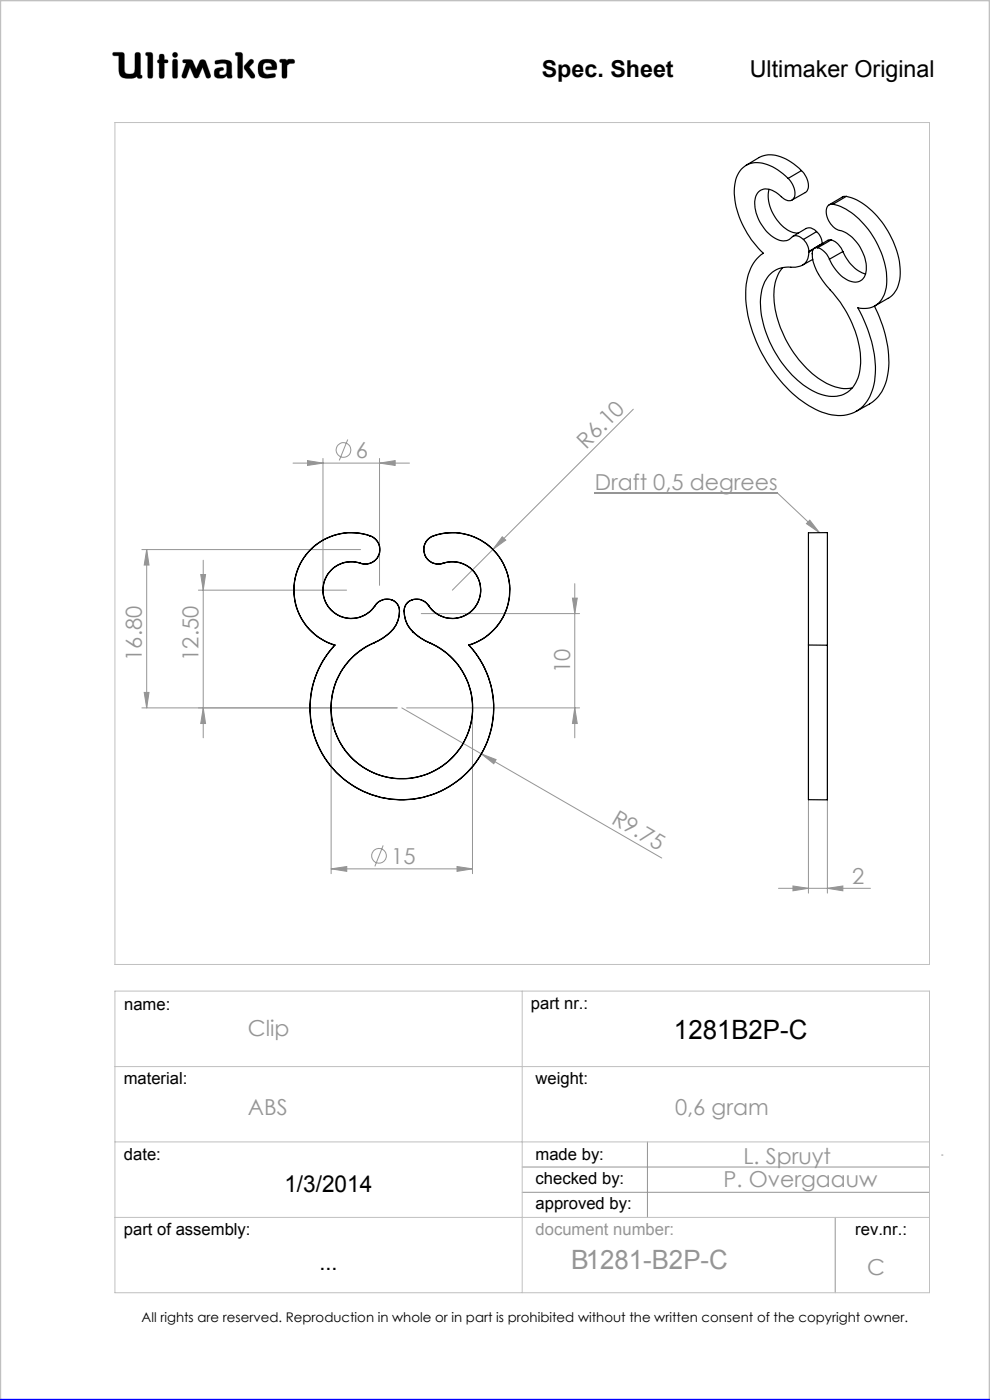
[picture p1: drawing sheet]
<svg xmlns="http://www.w3.org/2000/svg" width="210mm" height="297mm" viewBox="0 0 210 297" stroke-linecap="round" stroke-linejoin="round" font-family="sans-serif">
<g fill="none" stroke="#c0c0c0" stroke-width=".21">
<path d="M24 11.1h1.9l.4 .3 .2 3.9a1.51 1.51 0 0 0 2 0l.2-4a.77 .77 0 0 1 1 0l.1 4.6 .3 .1a.39 .39 0 0 1-.3 .6l-.6-.1-.1-.3a3.6 3.6 0 0 1-3.3 .1l-.5-.9-.1-3.6h-1a.39 .39 0 0 1-.3-.2 .39 .39 0 0 1 .1-.5zM31 11.1l1.2 .1 .2 .4-.1 4.8a.6 .6 0 0 1-.6 .2 .6 .6 0 0 1-.4-.5v-4.3l-.4-.1zM33.8 12.7v-1.1a.6 .6 0 0 1 .7-.1 .6 .6 0 0 1 .4 .5v.7h.6a.37 .37 0 0 1 0 .6l-.6 .1-.1 3.1a.6 .6 0 0 1-.6 .1 .6 .6 0 0 1-.4-.5v-2.7M33.8 12.7h.1M33.8 13.4h.1M33.8 15.7h.1M33.8 12.7h-.3l-.1 .3v.2l.4 .2M36.7 11.3l.4-.2 .4 .2 .2 .3-.2 .4-.4 .2-.4-.2-.1-.4zM36.8 12.6h.3l.5 .2v3.6a.6 .6 0 0 1-.6 .2 .6 .6 0 0 1-.4-.5v-3zM38.9 12.7l1.4-.1 .4 .2 .9 1.9 .7-1.6a.73 .73 0 0 1 .7-.5 .73 .73 0 0 1 .7 .5l1 2.8-.1 .5a.53 .53 0 0 1-.5 .2 .53 .53 0 0 1-.4-.3l-.7-2-1 2.1-.4 .2-.4-.2-.9-2.1-.7 2a.54 .54 0 0 1-.5 .3 .54 .54 0 0 1-.5-.2v-.5l.9-2.5-.7-.2zM42.1 16.3h.1M45.6 12.9a3.7 3.7 0 0 1 3.4 .3l.1 .5 .1 2.7a.64 .64 0 0 1-1-.2l-.1-.1a1.93 1.93 0 0 1-2.5 .2 1.32 1.32 0 0 1 .4-1.8l1-.2 .3 .1 .1 .2v.3a.73 .73 0 0 0-.9 .8 .98 .98 0 0 0 1.4 0l.2-.6-.1-1.5a2.59 2.59 0 0 0-2 0l-.4-.2z"/>
<path d="M50 11.1l1.3 .1 .2 .4-.1 4.8a.57 .57 0 0 1-.6 .2 .57 .57 0 0 1-.4-.5v-4.3l-.4-.1zM52.9 12.8l.4-.2 .4 .1 .1 .4-1 1.1 1.2 1.6 .1 .5-.2 .3h-.4a5.9 5.9 0 0 1-1.7-2.2l.1-.6zM55 13.3a2.62 2.62 0 0 1 3.5-.1l.2 1.1-.1 .5h-2l-.2-.1v-.5l1.3-.1-.2-.5a1.24 1.24 0 0 0-1.6 .1l-.1 1.1 .2 .6 .8 .4 1.5-.2 .1 .1v.6a3.8 3.8 0 0 1-3.3-.1 3.2 3.2 0 0 1-.1-2.9zM56.6 14.8h.1M59.4 12.6h1.2l.3 .3a1.21 1.21 0 0 1 1.5-.2v.7l-.9 .1-.6 .4-.1 2.5a.6 .6 0 0 1-.6 .2 .6 .6 0 0 1-.4-.5v-2.8l-.5-.2zM24.4 26h172.8v178.6h-172.8zM24.4 210.3h172.8v63.9h-172.8zM110.8 210.3v63.9M24.4 226.3h172.8M24.4 242.2h172.8M24.4 258.3h172.8"/>
</g>
<g fill="none" stroke="#959595" stroke-width=".21">
<path d="M62.2 98.2h24.7M65.2 97.7l3.3 .5-3.3 .5zM68.5 97.3v26.9M73.8 93.2l-1.8 4.5M80.5 98.2l3.3-.5v1zM80.5 97.3v26.9M134.3 86.8l-38.3 38.4M30.1 116.6h46.4M31.1 116.6l.5 3.3h-1zM31.1 116.6v33.6M43.1 118.8v37.7M106.5 113.9l.8 .7-2.7 2z"/>
<path d="M126.1 104.6h38.8l8.9 8.4M171.8 110.3l2 2.7-2.7-1.9zM42.1 125.2h31.4M42.6 121.9h1l-.5 3.3zM89.4 130.2h33.5M121.4 126.9h1l-.5 3.3zM121.9 123.8v32.7M171.5 137.9v51.6M175.5 137.9v51.6M30.1 150.2h54.1M30.6 146.9h1l-.5 3.3zM43.1 150.2l.5 3.3h-1z"/>
<path d="M70.2 151.2v34.1M85.2 150.2l55.2 31.8M86.3 150.2h36.6M100.2 151.2v34.1M102.1 159.9l3.1 1.2-.5 .9zM121.9 150.2l.5 3.3h-1zM81.3 179.3l-1.8 4.5M70.2 184.3l3.4-.5v1.1zM70.2 184.3h30M96.9 183.8l3.3 .5-3.3 .6zM165.1 188.5h19.5M168.2 188l3.3 .5-3.3 .5z"/>
<path d="M175.5 188.5l3.3-.5v1zM110.8 247.6h86.4M110.8 252.9h86.4M137.3 242.2v16.1M177.2 258.3v15.9M199.7 245h.3"/>
<circle cx="72.9" cy="95.5" r="1.56"/>
<circle cx="80.4" cy="181.6" r="1.55"/>
</g>
<path d="M0 297v-297h210v297" fill="none" stroke="#c0c0c0" stroke-width=".5"/>
<path d="M0 297h210" fill="none" stroke="#00f" stroke-width=".5"/>
<path d="M45.7 12.9l-.1 .5 .2 .2 1.2-.2 .9 .1 .2 .3-.1 1.4a.84 .84 0 0 1-.6 .7 .84 .84 0 0 1-.9-.3l.1-.4 .4-.2a.36 .36 0 0 0 .4-.4 .36 .36 0 0 0-.4-.3 1.23 1.23 0 0 0-1.6 1 1.07 1.07 0 0 0 .3 1.1 1.07 1.07 0 0 0 1.1 .2h.6l.3-.2a.28 .28 0 0 1 .4-.3 .28 .28 0 0 1 .2 .4 .57 .57 0 0 0 .6 .2 .57 .57 0 0 0 .3-.6l-.1-2.4a1.23 1.23 0 0 0-1.5-1zM50 11.1v.6l.4 .1v4.6l.3 .2h.5l.3-.3v-4.8l-.4-.4zM53 12.7l-1.2 1.3v.5l1.4 2 .6 .1 .2-.2v-.6l-1.2-1.6 1-.9v-.4l-.4-.3zM55.2 12.9a2.9 2.9 0 0 0 .1 3.4l.5 .2 1 .1 1.4-.2 .3-.2-.1-.5-.2-.1-1.4 .2-.6-.2-.3-.4-.1-.5a.99 .99 0 0 1 .7-1.3 .99 .99 0 0 1 1.2 .7l-1.2 .1-.2 .4 .3 .2h1.5a.51 .51 0 0 0 .6-.1 .51 .51 0 0 0 0-.6 1.62 1.62 0 0 0-2-1.5l-1.1 .1zM59.4 12.6l-.1 .6 .5 .1v3l.2 .3h.6l.3-.4v-2.3l.6-.4 .9-.1 .1-.5-.3-.3h-1l-.3 .3-.4-.3zM36.7 12.7l-.1 .3v3.4l.2 .2h.7l.2-.3v-3.4l-.2-.3zM36.6 11.6a.56 .56 0 0 0 1.1 0 .56 .56 0 0 0-1.1 0zM33.8 11.6v1.1l-.4 .2v.4l.4 .1v2.9l.2 .3h.5l.4-.4v-2.8l.7-.1 .1-.4-.3-.2h-.5v-.8l-.2-.4h-.6zM31 11.1l-.1 .6 .4 .1v4.5l.3 .3h.5l.3-.5v-4.7l-.4-.3zM38.8 12.7v.5l.7 .2-.9 2.5 .1 .6 .5 .1 .3-.2 .8-2.1 .9 2.1 .3 .2h.3l.3-.2 .9-2.1 .7 2.1 .6 .2 .4-.2v-.5l-1-2.8-.3-.4h-.7l-.3 .2-.8 1.8-.9-1.9-.4-.2zM24 11.2v.6h1.2v2.7a1.76 1.76 0 0 0 2.2 2.1h.9l.8-.4 .3 .4h.6l.2-.2-.1-.4-.3-.1v-4.4l-.4-.4h-.5l-.3 .4v3.4a.81 .81 0 0 1-1.1 .8h-.1a.86 .86 0 0 1-1-1.1l-.1-3.3-.4-.2z" fill-rule="evenodd" fill="#000"/>
<g fill="#959595">
<path d="M171.8 110.3l2 2.7-2.7-1.9z"/>
<path d="M106.5 113.9l.8 .7-2.7 2z"/>
<path d="M102.1 159.9l3.1 1.2-.5 .9z"/>
<path d="M175.5 188.5l3.3-.5v1zM168.2 188l3.3 .5-3.3 .5z"/>
<path d="M70.2 184.3l3.4-.5v1.1zM96.9 183.8l3.3 .5-3.3 .6zM65.2 97.7l3.3 .5-3.3 .5zM80.5 98.2l3.3-.5v1z"/>
<path d="M30.6 146.9h1l-.5 3.3zM31.1 116.6l.5 3.3h-1z"/>
<path d="M42.6 121.9h1l-.5 3.3zM43.1 150.2l.5 3.3h-1zM121.4 126.9h1l-.5 3.3zM121.9 150.2l.5 3.3h-1z"/>
</g>
<g fill="none" stroke="#000" stroke-width=".25">
<path d="M158.2 35.1l2.8-1.7a6.5 6.5 0 0 1 6.8 1l2.2 1.8M167.2 37.8a9.3 9.3 0 0 0-7.5-3.2 5.1 5.1 0 0 0-3.9 5.2 18.7 18.7 0 0 0 6.1 13.9 9.5 9.5 0 0 0-3.7 8.1 30 30 0 0 0 7.3 18.9 20.3 20.3 0 0 0 10.9 7.3 7.3 7.3 0 0 0 8.8-5.7 22.1 22.1 0 0 0-1.9-14.4l-1.3-2.6a4.6 4.6 0 0 0 5.9-3.7 16.7 16.7 0 0 0-3.7-12.9 13.5 13.5 0 0 0-7.5-5.4M167.2 37.8a4 4 0 0 1 1.2 4.2 1.47 1.47 0 0 1-2.4 0 4.5 4.5 0 0 0-4.3-1.8 2.91 2.91 0 0 0-1.6 3.4 9.1 9.1 0 0 0 5.4 7.4 2.71 2.71 0 0 0 2.8-.9 2.1 2.1 0 0 1 2.1 .7M170 36.2a4 4 0 0 1 1.2 4.2l-.4 .4-2.8 1.6M170 36.2l-2.8 1.6M163.1 40.2a8.6 8.6 0 0 0 5.1 9.1l1.2 .1M166 56.8a9.7 9.7 0 0 0-1.7 8 23.5 23.5 0 0 0 11.1 16.5 7.9 7.9 0 0 0 5.4 1M170.4 50.8l.8 1.1 .4 1.4M171.6 53.3v.1M172.4 55l-2.1 1.2M172.5 52.9l-.9 .5M173.2 49.1l-2.8 1.7"/>
<path d="M173.2 49.1l.9 1.3 .3 1.3M173.2 49.1a1.9 1.9 0 0 0-2.2-.6l-2.8 1.6M173.4 52.6a1.01 1.01 0 0 0-1.1 1.3 11.8 11.8 0 0 0 2.8 6.5 24.4 24.4 0 0 1 7.5 16.6 7 7 0 0 1-3.7 6.7 8.5 8.5 0 0 1-7.9-1.6 23.6 23.6 0 0 1-9.7-18 7.8 7.8 0 0 1 3-6.6 7.4 7.4 0 0 1 4.4-.8 2.93 2.93 0 0 0 2.9-3.3M173.4 52.6a4 4 0 0 1 2.5 2.4M174.4 51.7l-2.8 1.6M174.4 51.7h.1M175.6 51l-2.8 1.6M176.3 50.9l-2.9 1.7M176.3 50.9a3.9 3.9 0 0 1 2.5 2.5M176.3 50.9l-.7 .1M176.7 43.3a1.33 1.33 0 0 0-1.4 1.7 4.4 4.4 0 0 0 3.6 4.1 8.9 8.9 0 0 1 4.8 8.6 2.41 2.41 0 0 1-3.7 1.8 9.1 9.1 0 0 1-4.1-4.5M178.8 53.4a8.3 8.3 0 0 0 4.8 4.7"/>
<path d="M178.8 53.4l-2.9 1.6M179.5 41.7a14.6 14.6 0 0 1 8.8 7.3 15.1 15.1 0 0 1 2.3 11.4 4.6 4.6 0 0 1-2.2 2.9l-2.8 1.6M179.5 41.7h-.7l-2.9 1.8M179.5 41.7l-2.8 1.6M185.5 64.9a25.1 25.1 0 0 1 2.8 14.3 8.5 8.5 0 0 1-3.8 6.5l-2.9 1.6M76.5 119.5a6 6 0 0 0-7.5 3.3 6 6 0 0 0 2.6 7.7 6 6 0 0 0 8-2M76.5 119.5a6 6 0 0 0-7.5 3.3 6 6 0 0 0 2.7 7.7 6 6 0 0 0 7.9-2M76.5 119.5h.1M78.5 113.7a3.1 3.1 0 0 1 1.9 3.9 3.1 3.1 0 0 1-3.9 1.9M78.5 113.7a12.2 12.2 0 0 0-15.5 7.8 12.2 12.2 0 0 0 8 15.3M78.5 113.7a12.2 12.2 0 0 0-15.6 7.7 12.2 12.2 0 0 0 8.1 15.5M78.5 113.7h.1"/>
<path d="M92 113.7a12.2 12.2 0 0 1 15.5 7.8 12.2 12.2 0 0 1-8.1 15.3M92 113.7a12.2 12.2 0 0 1 15.6 7.7 12.2 12.2 0 0 1-8.1 15.5M92 113.7a3.1 3.1 0 0 0-1.9 3.9 3.1 3.1 0 0 0 3.9 1.9M92 113.7h.1M94 119.5a6 6 0 0 1 7.5 3.3 6 6 0 0 1-2.7 7.7 6 6 0 0 1-7.9-2M94 119.5a6 6 0 0 1 7.4 3.2 6 6 0 0 1-2.6 7.7 6 6 0 0 1-7.9-1.9M94 119.5h.1M71 136.9a19.5 19.5 0 0 0 .6 27.2 19.5 19.5 0 0 0 27.3 0 19.5 19.5 0 0 0 .6-27.2M71 136.8a19.5 19.5 0 0 0 .6 27.3 19.5 19.5 0 0 0 27.3 0 19.5 19.5 0 0 0 .5-27.3M71 136.8v.1M79.3 136.4a15 15 0 0 0-5.9 23 15 15 0 0 0 23.7 0 15 15 0 0 0-5.9-23M79.3 136.4h.1"/>
<path d="M79.3 136.4a15 15 0 0 0-5.9 22.9 15 15 0 0 0 23.7 0 15 15 0 0 0-5.9-22.9M79.6 128.5h.1M82.8 134.1a12.8 12.8 0 0 1-3.5 2.3M82.8 134.1a11.1 11.1 0 0 1-3.5 2.3M82.8 134.1h.1M83.1 127.2a3.1 3.1 0 0 0-3.5 1.3M83.1 127.2v.1M83.1 127.2l1 .7a2.36 2.36 0 0 1 .6 1.6M83.1 127.3a3.1 3.1 0 0 0-3.5 1.2M83.1 127.3a2.66 2.66 0 0 1 1.6 3.2 5.6 5.6 0 0 1-1.9 3.6M84.7 129.7a6.2 6.2 0 0 1-1.9 4.4M85.7 129.7a5.8 5.8 0 0 0 2 4.4"/>
<path d="M87.4 127.3a3 3 0 0 1 3.5 1.2M87.4 127.3a2.62 2.62 0 0 0-1.6 3.4 5.7 5.7 0 0 0 1.8 3.4M87.4 127.2v.1M87.4 127.2a3.1 3.1 0 0 1 3.5 1.3M87.4 127.2a2.36 2.36 0 0 0-1.7 2.3M87.6 134.1a12.8 12.8 0 0 0 3.6 2.3M87.6 134.1h.1M87.7 134.1a10.2 10.2 0 0 0 3.5 2.3M90.9 128.5h.1M91.2 136.4h.1M99.4 136.8l.1 .1M171.5 136.8v-23.8h4v23.9"/>
<path d="M171.5 136.8v32.8l4 .1v-32.8M171.5 136.8l4 .1"/>
</g>
<text font-size="5.6" x="143" y="220.5">1281B2P-C</text>
<text font-size="5.6" fill="#959595" x="121.1" y="269.2">B1281-B2P-C</text>
<g font-size="4.9">
<text x="114.9" y="16.4">Spec. Sheet</text>
<text x="159" y="16.4">Ultimaker Original</text>
<text x="60.3" y="252.8">1/3/2014</text>
<text x="67.8" y="269.4">...</text>
</g>
<g font-size="4.7" fill="#959595">
<text x="124.3" y="95.4" transform="rotate(-45 124.3 95.4)">R6.10</text>
<text x="75.4" y="97.2">6</text>
<text x="126.2" y="103.9">Draft 0,5 degrees</text>
<text x="30.1" y="140.2" transform="rotate(-90 30.1 140.2)">16.80</text>
<text x="42.1" y="140.2" transform="rotate(-90 42.1 140.2)">12.50</text>
<text x="120.9" y="142.8" transform="rotate(-90 120.9 142.8)">10</text>
<text x="129.5" y="174.5" transform="rotate(30 129.5 174.5)">R9.75</text>
<text x="83" y="183.2">15</text>
<text x="180.8" y="187.4">2</text>
<text x="52.6" y="219.7">Clip</text>
<text x="52.6" y="236.6">ABS</text>
<text x="143.2" y="236.6">0,6 gram</text>
<text x="153.5" y="251.9">P. Overgaauw</text>
<text x="157.7" y="246.9">L. Spruyt</text>
<text x="184" y="270.4">C</text>
</g>
<g font-size="3.5">
<text x="26.3" y="214.2">name:</text>
<text x="112.6" y="214.1">part nr.:</text>
<text x="26.2" y="230">material:</text>
<text x="113.6" y="230">weight:</text>
<text x="26.3" y="246.1">date:</text>
<text x="113.6" y="246.1">made by:</text>
<text x="113.6" y="251.1">checked by:</text>
<text x="113.6" y="256.4">approved by:</text>
<text x="26.3" y="262.1">part of assembly:</text>
<text x="181.4" y="262">rev.nr.:</text>
</g>
<text font-size="3.5" fill="#959595" x="113.6" y="261.9">document number:</text>
<text font-size="2.8" x="30" y="280.4">All rights are reserved. Reproduction in whole or in part is prohibited without the written consent of the copyright owner.</text>
</svg>
